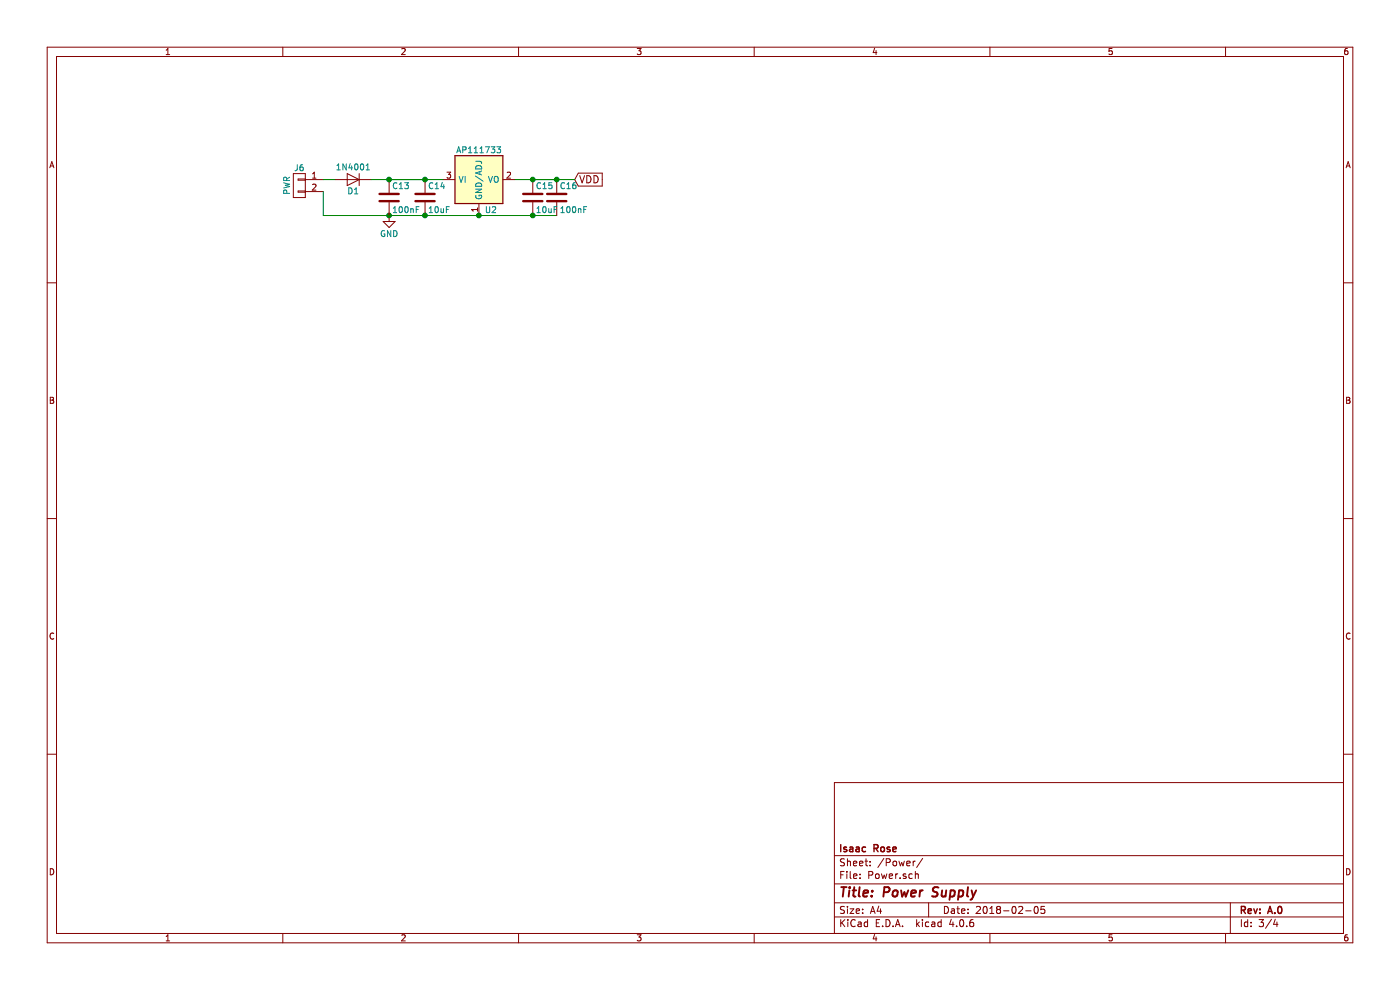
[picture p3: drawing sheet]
EESchema Schematic File Version 2
LIBS:power
LIBS:device
LIBS:transistors
LIBS:conn
LIBS:linear
LIBS:regul
LIBS:74xx
LIBS:cmos4000
LIBS:adc-dac
LIBS:memory
LIBS:xilinx
LIBS:microcontrollers
LIBS:dsp
LIBS:microchip
LIBS:analog_switches
LIBS:motorola
LIBS:texas
LIBS:intel
LIBS:audio
LIBS:interface
LIBS:digital-audio
LIBS:philips
LIBS:display
LIBS:cypress
LIBS:siliconi
LIBS:opto
LIBS:atmel
LIBS:contrib
LIBS:valves
LIBS:ATSAMD21G18A-AU
LIBS:ATSAMx21-cache
EELAYER 25 0
EELAYER END
$Descr A4 11693 8268
encoding utf-8
Sheet 3 4
Title "Power Supply"
Date "2018-02-05"
Rev "A.0"
Comp "Isaac Rose"
Comment1 ""
Comment2 ""
Comment3 ""
Comment4 ""
$EndDescr
$Comp
L CONN_01X02 J6
U 1 1
P 2500 1550
F 0 "J6" H 2500 1700 50  0000 C CNN
F 1 "PWR" V 2600 1550 50  0000 C CNN
F 2 "Pin_Headers:Pin_Header_Straight_1x02_Pitch2.54mm" H 2500 1550 50  0001 C CNN
F 3 "" H 2500 1550 50  0001 C CNN
	1    2500 1550
	-1   0    0    -1  
$EndComp
$Comp
L GND #PWR06
U 1 1
P 3250 1800
F 0 "#PWR06" H 3250 1550 50  0001 C CNN
F 1 "GND" H 3250 1650 50  0000 C CNN
F 2 "" H 3250 1800 50  0001 C CNN
F 3 "" H 3250 1800 50  0001 C CNN
	1    3250 1800
	1    0    0    -1  
$EndComp
Wire Wire Line
	2700 1600 2700 1800
Wire Wire Line
	2700 1800 4650 1800
$Comp
L AP111733 U2
U 1 1
P 4000 1500
F 0 "U2" H 4100 1250 50  0000 C CNN
F 1 "AP111733" H 4000 1750 50  0000 C CNN
F 2 "TO_SOT_Packages_SMD:SOT-223" H 4000 1150 50  0001 C CNN
F 3 "" H 4100 1250 50  0001 C CNN
	1    4000 1500
	1    0    0    -1  
$EndComp
$Comp
L D D1
U 1 1
P 2950 1500
F 0 "D1" H 2950 1600 50  0000 C CNN
F 1 "1N4001" H 2950 1400 50  0000 C CNN
F 2 "Diodes_SMD:D_SMB_Handsoldering" H 2950 1500 50  0001 C CNN
F 3 "" H 2950 1500 50  0001 C CNN
	1    2950 1500
	-1   0    0    1   
$EndComp
Wire Wire Line
	2700 1500 2800 1500
Wire Wire Line
	3100 1500 3700 1500
Connection ~ 3250 1800
Text GLabel 4800 1500 2    60   Input ~ 0
VDD
Wire Wire Line
	4300 1500 4800 1500
$Comp
L C C16
U 1 1
P 4650 1650
F 0 "C16" H 4675 1750 50  0000 L CNN
F 1 "100nF" H 4675 1550 50  0000 L CNN
F 2 "Capacitors_SMD:C_1206_HandSoldering" H 4688 1500 50  0001 C CNN
F 3 "" H 4650 1650 50  0001 C CNN
	1    4650 1650
	1    0    0    -1  
$EndComp
$Comp
L C C13
U 1 1
P 3250 1650
F 0 "C13" H 3275 1750 50  0000 L CNN
F 1 "100nF" H 3275 1550 50  0000 L CNN
F 2 "Capacitors_SMD:C_1206_HandSoldering" H 3288 1500 50  0001 C CNN
F 3 "" H 3250 1650 50  0001 C CNN
	1    3250 1650
	1    0    0    -1  
$EndComp
Connection ~ 4000 1800
$Comp
L C C14
U 1 1
P 3550 1650
F 0 "C14" H 3575 1750 50  0000 L CNN
F 1 "10uF" H 3575 1550 50  0000 L CNN
F 2 "Capacitors_SMD:C_1206_HandSoldering" H 3588 1500 50  0001 C CNN
F 3 "" H 3550 1650 50  0001 C CNN
	1    3550 1650
	1    0    0    -1  
$EndComp
Connection ~ 3550 1500
Wire Wire Line
	3550 1500 3250 1500
Connection ~ 3250 1500
Wire Wire Line
	3250 1800 3550 1800
Connection ~ 3550 1800
$Comp
L C C15
U 1 1
P 4450 1650
F 0 "C15" H 4475 1750 50  0000 L CNN
F 1 "10uF" H 4475 1550 50  0000 L CNN
F 2 "Capacitors_SMD:C_1206_HandSoldering" H 4488 1500 50  0001 C CNN
F 3 "" H 4450 1650 50  0001 C CNN
	1    4450 1650
	1    0    0    -1  
$EndComp
Wire Wire Line
	4650 1500 4450 1500
Connection ~ 4450 1500
Connection ~ 4650 1500
Connection ~ 4450 1800
$EndSCHEMATC
